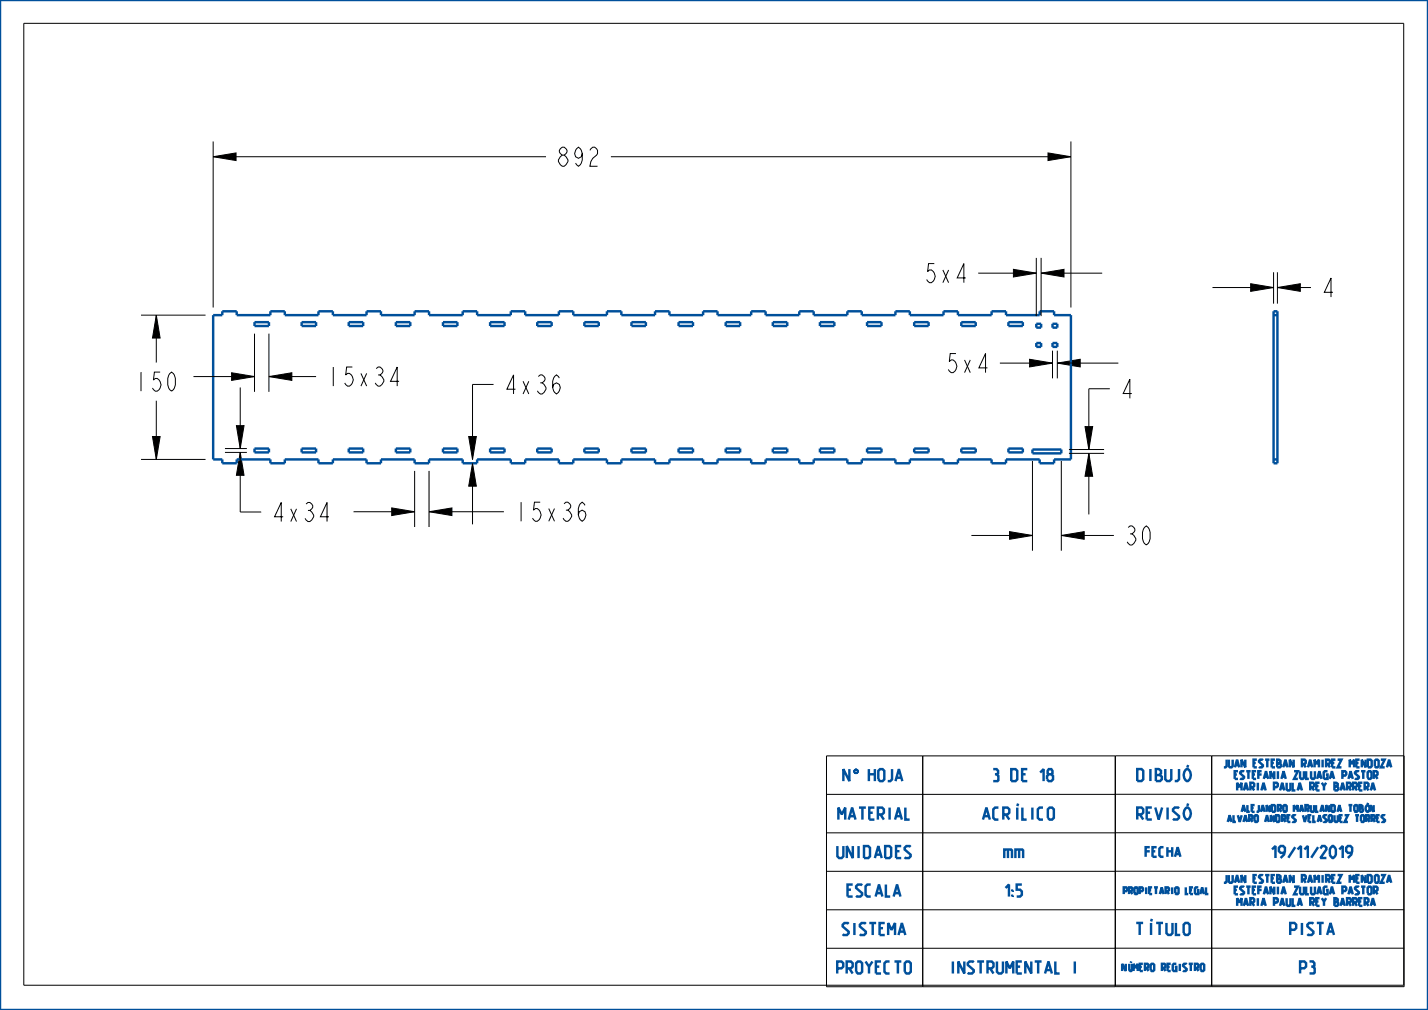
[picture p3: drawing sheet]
<svg xmlns="http://www.w3.org/2000/svg" width="297mm" height="210mm" viewBox="0 0 297 210" stroke-linecap="round" stroke-linejoin="round" font-family="sans-serif">
<g fill="#000">
<path d="M44.3 32.6l4.8-.8v1.6zM218 31.8l4.7 .8-4.7 .8zM210.8 56l4.7 .8-4.7 .8zM216.5 56.8l4.8-.8v1.6zM260.1 59l4.8 .8-4.8 .8zM265.7 59.8l4.7-.8v1.6zM32.5 65.5l.8 4.8h-1.6zM48.2 77.5l4.7 .8-4.7 .8zM55.9 78.3l4.8-.8v1.6zM214.1 74.7l4.8 .8-4.8 .8zM219.9 75.5l4.8-.8v1.6zM31.7 90.8h1.6l-.8 4.7z"/>
<path d="M49.2 88.5h1.6l-.8 4.8zM50 94.1l.8 4.7h-1.6zM97.5 90.8h1.6l-.8 4.7zM98.3 96.3l.8 4.8h-1.6zM225.7 88.7h1.6l-.8 4.8zM226.5 94.3l.8 4.7h-1.6zM81.5 105.6l4.7 .8-4.7 .8zM89.2 106.4l4.8-.8v1.6zM210 110.5l4.7 .8-4.7 .8zM220.7 111.3l4.8-.8v1.6z"/>
</g>
<g fill="none" stroke="#000" stroke-width=".21">
<path d="M44.3 32.6l4.8-.8v1.6zM218 31.8l4.7 .8-4.7 .8zM210.8 56l4.7 .8-4.7 .8zM216.5 56.8l4.8-.8v1.6zM260.1 59l4.8 .8-4.8 .8zM265.7 59.8l4.7-.8v1.6zM32.5 65.5l.8 4.8h-1.6zM48.2 77.5l4.7 .8-4.7 .8zM55.9 78.3l4.8-.8v1.6zM214.1 74.7l4.8 .8-4.8 .8zM219.9 75.5l4.8-.8v1.6zM31.7 90.8h1.6l-.8 4.7z"/>
<path d="M49.2 88.5h1.6l-.8 4.8zM50 94.1l.8 4.7h-1.6zM97.5 90.8h1.6l-.8 4.7zM98.3 96.3l.8 4.8h-1.6zM225.7 88.7h1.6l-.8 4.8zM226.5 94.3l.8 4.7h-1.6zM81.5 105.6l4.7 .8-4.7 .8zM89.2 106.4l4.8-.8v1.6zM210 110.5l4.7 .8-4.7 .8zM220.7 111.3l4.8-.8v1.6z"/>
</g>
<path d="M177.9 159.9h.3z" fill="#00509b"/>
<path d="M177.9 159.9h.3z" fill="none" stroke="#00509b" stroke-width=".21"/>
<path d="M177.8 160l.4-.1z" fill="#00509b"/>
<path d="M177.8 160l.4-.1z" fill="none" stroke="#00509b" stroke-width=".21"/>
<path d="M177.8 160h.5z" fill="#00509b"/>
<path d="M177.8 160h.5z" fill="none" stroke="#00509b" stroke-width=".21"/>
<path d="M177.7 160.1l.6-.1z" fill="#00509b"/>
<path d="M177.7 160.1l.6-.1z" fill="none" stroke="#00509b" stroke-width=".21"/>
<path d="M177.7 160.1h.7z" fill="#00509b"/>
<path d="M177.7 160.1h.7z" fill="none" stroke="#00509b" stroke-width=".21"/>
<path d="M177.7 160.1h.7z" fill="#00509b"/>
<path d="M177.7 160.1h.7z" fill="none" stroke="#00509b" stroke-width=".21"/>
<path d="M178 160.1h.4z" fill="#00509b"/>
<path d="M178 160.1h.4z" fill="none" stroke="#00509b" stroke-width=".21"/>
<path d="M178.1 160.1h.3z" fill="#00509b"/>
<path d="M178.1 160.1h.3z" fill="none" stroke="#00509b" stroke-width=".21"/>
<path d="M178.2 160.2h.2z" fill="#00509b"/>
<path d="M178.2 160.2h.2z" fill="none" stroke="#00509b" stroke-width=".21"/>
<path d="M178.2 160.2h.2z" fill="#00509b"/>
<path d="M178.2 160.2h.2z" fill="none" stroke="#00509b" stroke-width=".21"/>
<path d="M178.2 160.2h.2z" fill="#00509b"/>
<path d="M178.2 160.2h.2z" fill="none" stroke="#00509b" stroke-width=".21"/>
<path d="M178.3 160.2h.1l.1 .1z" fill="#00509b"/>
<path d="M178.3 160.2h.1l.1 .1z" fill="none" stroke="#00509b" stroke-width=".21"/>
<path d="M178.3 160.2l.2 .1z" fill="#00509b"/>
<path d="M178.3 160.2l.2 .1z" fill="none" stroke="#00509b" stroke-width=".21"/>
<path d="M178.3 160.3h.2z" fill="#00509b"/>
<path d="M178.3 160.3h.2z" fill="none" stroke="#00509b" stroke-width=".21"/>
<path d="M178.3 160.4l.2-.1v.1z" fill="#00509b"/>
<path d="M178.3 160.4l.2-.1v.1z" fill="none" stroke="#00509b" stroke-width=".21"/>
<path d="M178.3 160.4h.2z" fill="#00509b"/>
<path d="M178.3 160.4h.2z" fill="none" stroke="#00509b" stroke-width=".21"/>
<path d="M178.3 160.5l.2-.1v.1z" fill="#00509b"/>
<path d="M178.3 160.5l.2-.1v.1z" fill="none" stroke="#00509b" stroke-width=".21"/>
<path d="M178.3 160.5h.2z" fill="#00509b"/>
<path d="M178.3 160.5h.2z" fill="none" stroke="#00509b" stroke-width=".21"/>
<path d="M178.3 160.5h.2z" fill="#00509b"/>
<path d="M178.3 160.5h.2z" fill="none" stroke="#00509b" stroke-width=".21"/>
<path d="M178.2 160.6l.3-.1z" fill="#00509b"/>
<path d="M178.2 160.6l.3-.1z" fill="none" stroke="#00509b" stroke-width=".21"/>
<path d="M178.2 160.6l.3-.1z" fill="#00509b"/>
<path d="M178.2 160.6l.3-.1z" fill="none" stroke="#00509b" stroke-width=".21"/>
<path d="M178.1 160.7l.3-.1z" fill="#00509b"/>
<path d="M178.1 160.7l.3-.1z" fill="none" stroke="#00509b" stroke-width=".21"/>
<path d="M177.7 160.7l.7-.1z" fill="#00509b"/>
<path d="M177.7 160.7l.7-.1z" fill="none" stroke="#00509b" stroke-width=".21"/>
<path d="M177.7 160.7l.7-.1z" fill="#00509b"/>
<path d="M177.7 160.7l.7-.1z" fill="none" stroke="#00509b" stroke-width=".21"/>
<path d="M177.7 160.7h.7z" fill="#00509b"/>
<path d="M177.7 160.7h.7z" fill="none" stroke="#00509b" stroke-width=".21"/>
<path d="M177.8 160.8l.6-.1z" fill="#00509b"/>
<path d="M177.8 160.8l.6-.1z" fill="none" stroke="#00509b" stroke-width=".21"/>
<path d="M177.8 160.8h.5z" fill="#00509b"/>
<path d="M177.8 160.8h.5z" fill="none" stroke="#00509b" stroke-width=".21"/>
<path d="M177.9 160.8h.4z" fill="#00509b"/>
<path d="M177.9 160.8h.4z" fill="none" stroke="#00509b" stroke-width=".21"/>
<path d="M178 160.8h.3z" fill="#00509b"/>
<path d="M178 160.8h.3z" fill="none" stroke="#00509b" stroke-width=".21"/>
<g fill="none" stroke="#00509b" stroke-width=".51">
<path d="M0 0h297v210h-297zM44.3 65.5h1.9v-.8h3v.8h7v-.8h3v.8h7v-.8h3v.8h7v-.8h3v.8h7v-.8h3v.8h7v-.8h3v.8h7v-.8h3v.8h7v-.8h3v.8h7v-.8h3v.8h7v-.8h3v.8h7v-.8h3v.8h7v-.8h3v.8h7v-.8h3v.8h7v-.8h3v.8h7v-.8h3v.8h7v-.8h3v.8h7v-.8h3v.8h7v-.8h3v.8h3.5v30h-3.5v.8h-3v-.8h-7v.8h-3v-.8h-7v.8h-3v-.8h-7v.8h-3v-.8h-7v.8h-3v-.8h-7v.8h-3v-.8h-7v.8h-3v-.8h-7v.8h-3v-.8h-7v.8h-3v-.8h-7v.8h-3v-.8h-7v.8h-3v-.8h-7v.8h-3v-.8h-7v.8h-3v-.8h-7v.8h-3v-.8h-7v.8h-3v-.8h-7v.8h-3v-.8h-7v.8h-3v-.8h-7v.8h-3v-.8h-1.9zM52.9 67h3v.8h-3zM62.7 67h3v.8h-3zM72.5 67h3v.8h-3zM82.3 67h3v.8h-3zM92.1 67h3v.8h-3zM101.9 67h3v.8h-3zM111.7 67h3v.8h-3zM121.5 67h3v.8h-3zM131.3 67h3v.8h-3zM141.1 67h3v.8h-3z"/>
<path d="M150.9 67h3v.8h-3zM160.7 67h3v.8h-3zM170.5 67h3v.8h-3zM180.3 67h3v.8h-3zM190.1 67h3v.8h-3zM199.9 67h3v.8h-3zM209.7 67h3v.8h-3zM215.5 71.3h1v.8h-1zM215.5 67.3h1v.8h-1zM218.9 71.3h1v.8h-1zM218.9 67.3h1v.8h-1zM264.9 64.7h.8v31.6h-.8z"/>
<path d="M264.9 65.5h.8M52.9 93.3h3v.8h-3zM62.7 93.3h3v.8h-3zM72.5 93.3h3v.8h-3zM82.3 93.3h3v.8h-3zM92.1 93.3h3v.8h-3zM101.9 93.3h3v.8h-3zM111.7 93.3h3v.8h-3zM121.5 93.3h3v.8h-3zM131.3 93.3h3v.8h-3zM141.1 93.3h3v.8h-3zM150.9 93.3h3v.8h-3z"/>
<path d="M160.7 93.3h3v.8h-3zM170.5 93.3h3v.8h-3zM180.3 93.3h3v.8h-3zM190.1 93.3h3v.8h-3zM199.9 93.3h3v.8h-3zM209.7 93.3h3v.8h-3zM214.7 93.5h6v.8h-6zM264.9 95.5h.8"/>
</g>
<g fill="none" stroke="#000" stroke-width=".21">
<path d="M4.9 4.9h287v200h-287zM44.3 29.4v34.5M44.3 32.6h69.3M127.1 32.6h95.6M222.7 29.4v34.5M203.4 56.8h12.1M215.5 53.6v12.1M216.5 56.8h12.7M216.5 53.6v12.1M252.2 59.8h12.7M264.9 56.6v6.5M265.7 56.6v6.5"/>
<path d="M265.7 59.8h7M29.3 65.5h13.4M32.5 65.5v9.9M40.2 78.3h12.7M52.9 69.4v12.1M55.9 69.4v12.1M55.9 78.3h9.8M102.6 79.9h-4.3v15.6M208 75.5h10.9M218.9 72.9v5.8M219.9 75.5h12.7M219.9 72.9v5.8"/>
<path d="M29.3 95.5h13.4M32.5 83.3v12.2M46.8 94.1h4.5M46.8 93.3h4.5M50 80.6v12.7M50 94.1v12.4h4.3M86.2 97.9v11.7M89.2 97.9v11.7M98.3 96.3v12.7M214.7 95.9v18.6M220.7 95.9v18.6M222.3 94.3h7.3"/>
<path d="M222.3 93.5h7.3M226.5 94.3v12.7M230.8 80.8h-4.3v12.7M73.5 106.4h12.7M89.2 106.4h15.6M202 111.3h12.7M220.7 111.3h11M171.9 157.2h60v48h-60zM191.9 157.2v48M252 157.1v48h-20v-48l60 .1v48h-40v-48M231.9 173.2h-60M231.9 165.2h-60"/>
<path d="M232 165.1l60 .1M232 173.1l60 .1M231.9 181.2h-60M231.9 189.2h-60M231.9 197.2h-60M232 181.1l60 .1M232 189.1l60 .1M232 197.1l60 .1"/>
</g>
<g font-size="5.2">
<text x="115.5" y="34.6">892</text>
<text x="191.9" y="58.8">5x4</text>
<text x="274.6" y="61.8">4</text>
<text x="196.4" y="77.5">5x4</text>
<text x="27.7" y="81.3">150</text>
<text x="67.7" y="80.3">15x34</text>
<text x="104.6" y="81.9">4</text>
<text x="107.8" y="81.9">x36</text>
<text x="232.8" y="82.8">4</text>
<text x="56.3" y="108.4">4</text>
<text x="59.5" y="108.4">x34</text>
<text x="106.8" y="108.4">15x36</text>
<text x="233.6" y="113.3">30</text>
</g>
<g font-size="3.3" fill="#00509b">
<text x="175.2" y="162.4">N</text>
<text x="180.6" y="162.4">HOJA</text>
<text x="206.1" y="162.4">3 DE 18</text>
<text x="236.1" y="162.4">DIBUJÓ</text>
<text x="174.1" y="170.4">MATERIAL</text>
<text x="204.1" y="170.4">ACRÍLICO</text>
<text x="236.1" y="170.4">REVISÓ</text>
<text x="174.1" y="178.4">UNIDADES</text>
<text x="209" y="178.4">mm</text>
<text x="263.3" y="178.4">19/11/2019</text>
<text x="176" y="186.4">ESCALA</text>
<text x="208" y="186.4">1:5</text>
<text x="175.1" y="194.4">SISTEMA</text>
<text x="236.1" y="194.4">TÍTULO</text>
<text x="268.1" y="194.4">PISTA</text>
<text x="174.1" y="202.4">PROYECTO</text>
<text x="197.3" y="202.4">INSTRUMENTAL I</text>
<text x="270.1" y="202.4">P3</text>
</g>
<text font-size="2.6" fill="#00509b" x="238.1" y="178.1">FECHA</text>
<g font-size="2.1" fill="#00509b">
<text x="254.6" y="159.6">JUAN ESTEBAN RAMIREZ MENDOZA</text>
<text x="256.9" y="162">ESTEFANIA ZULUAGA PASTOR</text>
<text x="257.5" y="164.4">MARIA PAULA REY BARRERA</text>
<text x="254.6" y="183.6">JUAN ESTEBAN RAMIREZ MENDOZA</text>
<text x="256.9" y="186">ESTEFANIA ZULUAGA PASTOR</text>
<text x="257.5" y="188.4">MARIA PAULA REY BARRERA</text>
</g>
<text font-size="2" fill="#00509b" x="233.2" y="201.9">NÚMERO REGISTRO</text>
<g font-size="1.8" fill="#00509b">
<text x="255.5" y="170.9">ALVARO ANDRES VELASQUEZ TORRES</text>
<text x="258.4" y="168.8">ALEJANDRO MARULANDA TOBÓN</text>
<text x="233.4" y="185.9">PROPIETARIO LEGAL</text>
</g>
</svg>
